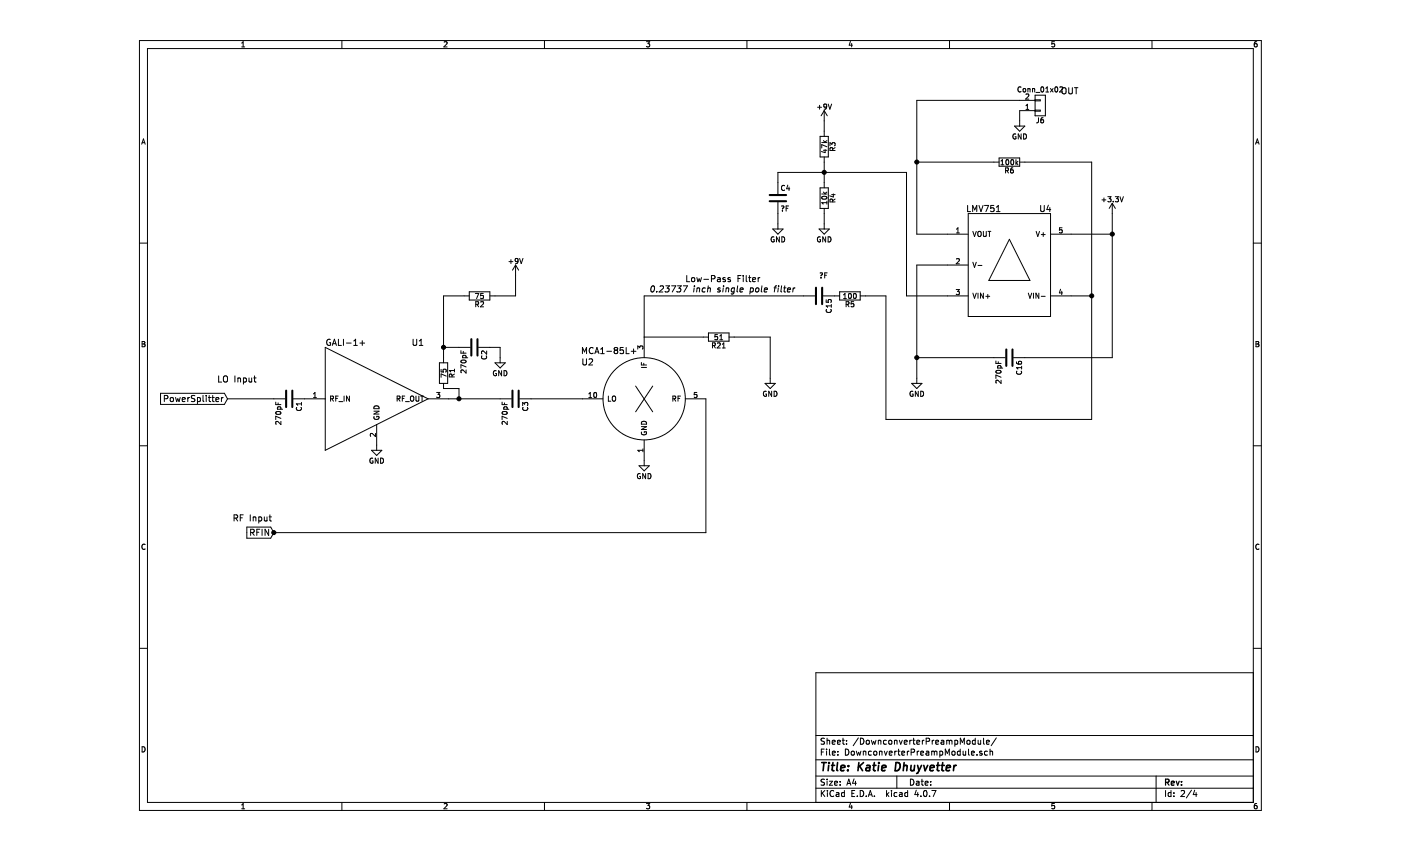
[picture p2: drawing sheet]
EESchema Schematic File Version 2
LIBS:Radar-rescue
LIBS:power
LIBS:device
LIBS:switches
LIBS:relays
LIBS:motors
LIBS:transistors
LIBS:conn
LIBS:linear
LIBS:regul
LIBS:74xx
LIBS:cmos4000
LIBS:adc-dac
LIBS:memory
LIBS:xilinx
LIBS:microcontrollers
LIBS:dsp
LIBS:microchip
LIBS:analog_switches
LIBS:motorola
LIBS:texas
LIBS:intel
LIBS:audio
LIBS:interface
LIBS:digital-audio
LIBS:philips
LIBS:display
LIBS:cypress
LIBS:siliconi
LIBS:opto
LIBS:atmel
LIBS:contrib
LIBS:valves
LIBS:RadarProject
LIBS:Radar-cache
EELAYER 25 0
EELAYER END
$Descr A4 11693 8268
encoding utf-8
Sheet 2 4
Title "Katie Dhuyvetter"
Date ""
Rev ""
Comp ""
Comment1 ""
Comment2 ""
Comment3 ""
Comment4 ""
$EndDescr
Text Notes 1150 3725 0    60   ~ 0
LO Input
Text Notes 1300 5075 0    60   ~ 0
RF Input
$Comp
L C C1
U 1 1
P 1850 3875
F 0 "C1" H 1875 3975 50  0000 L CNN
F 1 "270pF" H 1875 3775 50  0000 L CNN
F 2 "RadarComponents:100PAD" H 1888 3725 50  0001 C CNN
F 3 "" H 1850 3875 50  0001 C CNN
	1    1850 3875
	0    1    1    0   
$EndComp
$Comp
L GALI-1+-RESCUE-Radar U1
U 1 1
P 2700 3875
AR Path="/59FB86BB" Ref="U1"  Part="1" 
AR Path="/59EFF5F0/59FB86BB" Ref="U1"  Part="1" 
F 0 "U1" H 3100 4425 60  0000 C CNN
F 1 "GALI-1+" H 2400 4425 60  0000 C CNN
F 2 "RadarComponents:Amplifier" H 2700 3875 60  0001 C CNN
F 3 "" H 2700 3875 60  0001 C CNN
	1    2700 3875
	1    0    0    -1  
$EndComp
$Comp
L GND #PWR1
U 1 1
P 2700 4325
F 0 "#PWR1" H 2700 4075 50  0001 C CNN
F 1 "GND" H 2700 4175 50  0000 C CNN
F 2 "" H 2700 4325 50  0001 C CNN
F 3 "" H 2700 4325 50  0001 C CNN
	1    2700 4325
	1    0    0    -1  
$EndComp
$Comp
L C C3
U 1 1
P 4050 3875
F 0 "C3" H 4075 3975 50  0000 L CNN
F 1 "270pF" H 4075 3775 50  0000 L CNN
F 2 "RadarComponents:100PAD" H 4088 3725 50  0001 C CNN
F 3 "" H 4050 3875 50  0001 C CNN
	1    4050 3875
	0    1    1    0   
$EndComp
$Comp
L C C2
U 1 1
P 3650 3375
F 0 "C2" H 3675 3475 50  0000 L CNN
F 1 "270pF" H 3675 3275 50  0000 L CNN
F 2 "RadarComponents:100PAD+GND2" H 3688 3225 50  0001 C CNN
F 3 "" H 3650 3375 50  0001 C CNN
	1    3650 3375
	0    1    1    0   
$EndComp
$Comp
L R R1
U 1 1
P 3350 3625
F 0 "R1" V 3430 3625 50  0000 C CNN
F 1 "75" V 3350 3625 50  0000 C CNN
F 2 "RadarComponents:100PAD" V 3280 3625 50  0001 C CNN
F 3 "" H 3350 3625 50  0001 C CNN
	1    3350 3625
	1    0    0    -1  
$EndComp
$Comp
L R R2
U 1 1
P 3700 2875
F 0 "R2" V 3780 2875 50  0000 C CNN
F 1 "75" V 3700 2875 50  0000 C CNN
F 2 "RadarComponents:100PAD+GND" V 3630 2875 50  0001 C CNN
F 3 "" H 3700 2875 50  0001 C CNN
	1    3700 2875
	0    1    1    0   
$EndComp
Connection ~ 3500 3875
Connection ~ 3350 3375
$Comp
L +9V #PWR3
U 1 1
P 4050 2675
F 0 "#PWR3" H 4050 2525 50  0001 C CNN
F 1 "+9V" H 4050 2815 50  0000 C CNN
F 2 "" H 4050 2675 50  0001 C CNN
F 3 "" H 4050 2675 50  0001 C CNN
	1    4050 2675
	1    0    0    -1  
$EndComp
$Comp
L GND #PWR2
U 1 1
P 3900 3475
F 0 "#PWR2" H 3900 3225 50  0001 C CNN
F 1 "GND" H 3900 3325 50  0000 C CNN
F 2 "" H 3900 3475 50  0001 C CNN
F 3 "" H 3900 3475 50  0001 C CNN
	1    3900 3475
	1    0    0    -1  
$EndComp
Wire Wire Line
	4050 2875 4050 2675
Wire Wire Line
	3800 3375 3900 3375
Wire Wire Line
	3900 3375 3900 3475
Wire Wire Line
	3350 3375 3500 3375
$Comp
L MCA1-85L+ U2
U 1 1
P 5300 3875
F 0 "U2" H 4750 4235 60  0000 C CNN
F 1 "MCA1-85L+" H 4960 4345 60  0000 C CNN
F 2 "RadarComponents:DZ885" H 5300 3875 60  0001 C CNN
F 3 "" H 5300 3875 60  0001 C CNN
	1    5300 3875
	1    0    0    -1  
$EndComp
Wire Wire Line
	3400 3875 3900 3875
Wire Wire Line
	4200 3875 4700 3875
Connection ~ 1700 5175
Wire Wire Line
	1700 5175 5900 5175
Wire Wire Line
	5900 5175 5900 3875
$Comp
L GND #PWR4
U 1 1
P 5300 4475
F 0 "#PWR4" H 5300 4225 50  0001 C CNN
F 1 "GND" H 5300 4325 50  0000 C CNN
F 2 "" H 5300 4475 50  0001 C CNN
F 3 "" H 5300 4475 50  0001 C CNN
	1    5300 4475
	1    0    0    -1  
$EndComp
Text Notes 5700 2750 0    60   ~ 0
Low-Pass Filter
$Comp
L LMV751 U4
U 1 1
P 8850 2575
F 0 "U4" H 9200 3125 60  0000 C CNN
F 1 "LMV751" H 8600 3125 60  0000 C CNN
F 2 "RadarComponents:SOT23-5" H 8850 2575 60  0001 C CNN
F 3 "" H 8850 2575 60  0001 C CNN
	1    8850 2575
	1    0    0    -1  
$EndComp
Wire Wire Line
	9450 2275 9850 2275
Wire Wire Line
	3350 2875 3350 3475
Wire Wire Line
	3350 2875 3550 2875
Wire Wire Line
	3850 2875 4050 2875
Wire Wire Line
	5300 3275 5300 2875
Text Notes 5350 2850 0    60   Italic 0
0.23737 inch single pole filter
Wire Wire Line
	1700 3875 1250 3875
Text GLabel 1250 3875 0    60   Input ~ 0
PowerSplitter
Text GLabel 1700 5175 0    60   Input ~ 0
RFIN
Wire Wire Line
	3350 3775 3500 3775
Wire Wire Line
	3500 3775 3500 3875
$Comp
L C C16
U 1 1
P 8850 3475
F 0 "C16" H 8875 3575 50  0000 L CNN
F 1 "270pF" H 8875 3375 50  0000 L CNN
F 2 "Capacitors_SMD:C_0603" H 8888 3325 50  0001 C CNN
F 3 "" H 8850 3475 50  0001 C CNN
	1    8850 3475
	0    1    1    0   
$EndComp
Wire Wire Line
	8250 2575 7950 2575
Wire Wire Line
	7950 2575 7950 3675
Wire Wire Line
	7950 3475 8700 3475
Wire Wire Line
	9850 3475 9000 3475
Wire Wire Line
	9850 2075 9850 3475
Connection ~ 9850 2275
Connection ~ 7950 3475
$Comp
L GND #PWR9
U 1 1
P 7950 3675
F 0 "#PWR9" H 7950 3425 50  0001 C CNN
F 1 "GND" H 7950 3525 50  0000 C CNN
F 2 "" H 7950 3675 50  0001 C CNN
F 3 "" H 7950 3675 50  0001 C CNN
	1    7950 3675
	1    0    0    -1  
$EndComp
Wire Wire Line
	7950 2275 8250 2275
Wire Wire Line
	7950 975  7950 2275
Text Notes 9350 925  0    60   ~ 0
OUT
$Comp
L R R6
U 1 1
P 8850 1575
F 0 "R6" V 8930 1575 50  0000 C CNN
F 1 "100k" V 8850 1575 50  0000 C CNN
F 2 "Resistors_SMD:R_0603" V 8780 1575 50  0001 C CNN
F 3 "" H 8850 1575 50  0001 C CNN
	1    8850 1575
	0    1    1    0   
$EndComp
Wire Wire Line
	9450 2875 9650 2875
Wire Wire Line
	9650 1575 9650 4075
Wire Wire Line
	9650 1575 9000 1575
Wire Wire Line
	8700 1575 7950 1575
Connection ~ 7950 1575
$Comp
L R R5
U 1 1
P 7300 2875
F 0 "R5" V 7380 2875 50  0000 C CNN
F 1 "100" V 7300 2875 50  0000 C CNN
F 2 "Resistors_SMD:R_0603" V 7230 2875 50  0001 C CNN
F 3 "" H 7300 2875 50  0001 C CNN
	1    7300 2875
	0    1    1    0   
$EndComp
$Comp
L C C15
U 1 1
P 7000 2875
F 0 "C15" H 7025 2975 50  0000 L CNN
F 1 "?F" V 6800 2875 50  0000 L CNN
F 2 "Capacitors_SMD:C_0603" H 7038 2725 50  0001 C CNN
F 3 "" H 7000 2875 50  0001 C CNN
	1    7000 2875
	0    1    1    0   
$EndComp
Wire Wire Line
	7650 2875 7650 4075
Wire Wire Line
	7650 4075 9650 4075
Connection ~ 9650 2875
Wire Wire Line
	5300 2875 6850 2875
Wire Wire Line
	7450 2875 7650 2875
$Comp
L C C4
U 1 1
P 6600 1925
F 0 "C4" H 6625 2025 50  0000 L CNN
F 1 "?F" H 6625 1825 50  0000 L CNN
F 2 "Capacitors_SMD:C_0603" H 6638 1775 50  0001 C CNN
F 3 "" H 6600 1925 50  0001 C CNN
	1    6600 1925
	1    0    0    -1  
$EndComp
$Comp
L R R4
U 1 1
P 7050 1925
F 0 "R4" V 7130 1925 50  0000 C CNN
F 1 "10k" V 7050 1925 50  0000 C CNN
F 2 "Resistors_SMD:R_0603" V 6980 1925 50  0001 C CNN
F 3 "" H 7050 1925 50  0001 C CNN
	1    7050 1925
	1    0    0    -1  
$EndComp
$Comp
L R R3
U 1 1
P 7050 1425
F 0 "R3" V 7130 1425 50  0000 C CNN
F 1 "47k" V 7050 1425 50  0000 C CNN
F 2 "Resistors_SMD:R_0603" V 6980 1425 50  0001 C CNN
F 3 "" H 7050 1425 50  0001 C CNN
	1    7050 1425
	1    0    0    -1  
$EndComp
Wire Wire Line
	7050 1575 7050 1775
Wire Wire Line
	6600 1675 7850 1675
Wire Wire Line
	6600 1675 6600 1775
Connection ~ 7050 1675
$Comp
L GND #PWR6
U 1 1
P 6600 2175
F 0 "#PWR6" H 6600 1925 50  0001 C CNN
F 1 "GND" H 6600 2025 50  0000 C CNN
F 2 "" H 6600 2175 50  0001 C CNN
F 3 "" H 6600 2175 50  0001 C CNN
	1    6600 2175
	1    0    0    -1  
$EndComp
$Comp
L GND #PWR8
U 1 1
P 7050 2175
F 0 "#PWR8" H 7050 1925 50  0001 C CNN
F 1 "GND" H 7050 2025 50  0000 C CNN
F 2 "" H 7050 2175 50  0001 C CNN
F 3 "" H 7050 2175 50  0001 C CNN
	1    7050 2175
	1    0    0    -1  
$EndComp
$Comp
L +9V #PWR7
U 1 1
P 7050 1175
F 0 "#PWR7" H 7050 1025 50  0001 C CNN
F 1 "+9V" H 7050 1315 50  0000 C CNN
F 2 "" H 7050 1175 50  0001 C CNN
F 3 "" H 7050 1175 50  0001 C CNN
	1    7050 1175
	1    0    0    -1  
$EndComp
Wire Wire Line
	6600 2075 6600 2175
Wire Wire Line
	7050 2075 7050 2175
Wire Wire Line
	7050 1175 7050 1275
Wire Wire Line
	7850 1675 7850 2875
Wire Wire Line
	7850 2875 8250 2875
$Comp
L Conn_01x02 J6
U 1 1
P 9150 1075
F 0 "J6" H 9150 1175 50  0000 C CNN
F 1 "Conn_01x02" H 9150 875 50  0000 C CNN
F 2 "Pin_Headers:Pin_Header_Straight_1x02_Pitch1.27mm" H 9150 1075 50  0001 C CNN
F 3 "" H 9150 1075 50  0001 C CNN
	1    9150 1075
	1    0    0    1   
$EndComp
$Comp
L GND #PWR10
U 1 1
P 8950 1175
F 0 "#PWR10" H 8950 925 50  0001 C CNN
F 1 "GND" H 8950 1025 50  0000 C CNN
F 2 "" H 8950 1175 50  0001 C CNN
F 3 "" H 8950 1175 50  0001 C CNN
	1    8950 1175
	1    0    0    -1  
$EndComp
Wire Wire Line
	7950 975  8950 975 
Wire Wire Line
	8950 1075 8950 1175
$Comp
L +3.3V #PWR11
U 1 1
P 9850 2075
F 0 "#PWR11" H 9850 1925 50  0001 C CNN
F 1 "+3.3V" H 9850 2215 50  0000 C CNN
F 2 "" H 9850 2075 50  0001 C CNN
F 3 "" H 9850 2075 50  0001 C CNN
	1    9850 2075
	1    0    0    -1  
$EndComp
$Comp
L GND #PWR5
U 1 1
P 6525 3675
F 0 "#PWR5" H 6525 3425 50  0001 C CNN
F 1 "GND" H 6525 3525 50  0000 C CNN
F 2 "" H 6525 3675 50  0001 C CNN
F 3 "" H 6525 3675 50  0001 C CNN
	1    6525 3675
	1    0    0    -1  
$EndComp
$Comp
L R R21
U 1 1
P 6025 3275
F 0 "R21" V 6105 3275 50  0000 C CNN
F 1 "51" V 6025 3275 50  0000 C CNN
F 2 "Resistors_SMD:R_0603" V 5955 3275 50  0001 C CNN
F 3 "" H 6025 3275 50  0001 C CNN
	1    6025 3275
	0    1    1    0   
$EndComp
Wire Wire Line
	5300 3275 5875 3275
Wire Wire Line
	6175 3275 6525 3275
Wire Wire Line
	6525 3275 6525 3675
$EndSCHEMATC
